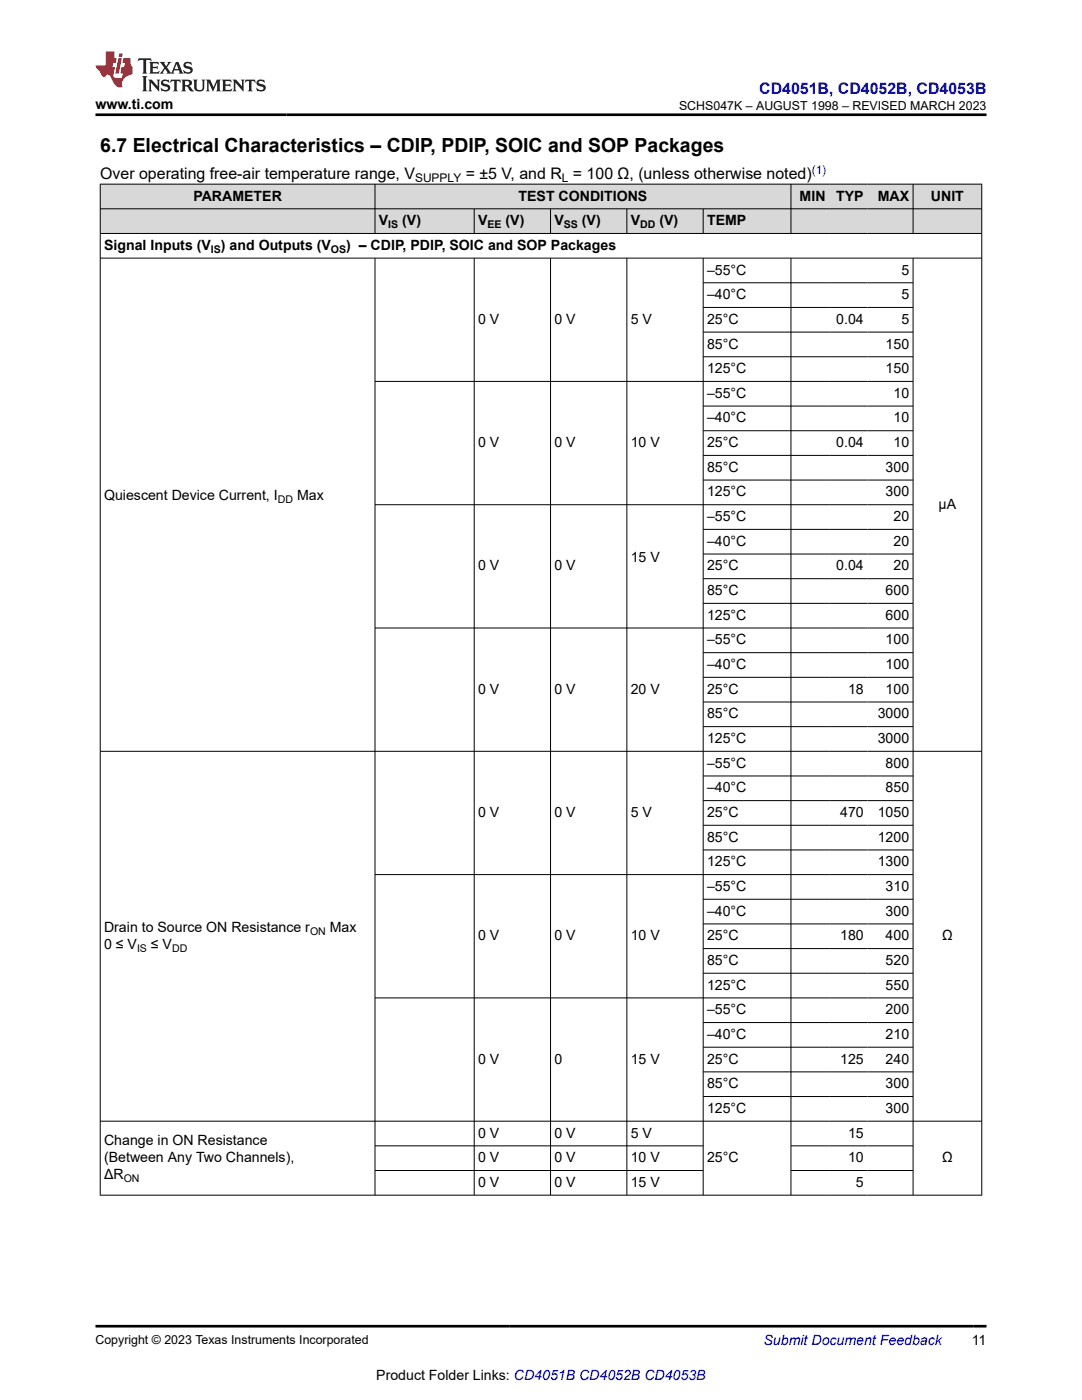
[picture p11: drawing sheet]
<svg xmlns="http://www.w3.org/2000/svg" width="216mm" height="279mm" viewBox="0 0 216 279" stroke-linecap="round" stroke-linejoin="round" font-family="sans-serif">
<g fill="#d8d8d8">
<path d="M20 36.8h175.9v4.9h-175.9z" fill-rule="evenodd"/>
<path d="M20 41.7h175.9v4.9h-175.9z" fill-rule="evenodd"/>
<path d="M20.1 36.8h54.7v4.8h-54.7z" fill-rule="evenodd"/>
<path d="M74.9 36.8h82.9v4.8h-82.9z" fill-rule="evenodd"/>
<path d="M157.9 36.8h7.5v4.8h-7.5z" fill-rule="evenodd"/>
<path d="M165.4 36.8h7.7v4.8h-7.7z" fill-rule="evenodd"/>
<path d="M173.1 36.8h9v4.8h-9z" fill-rule="evenodd"/>
<path d="M182.3 36.8h13.5v4.8h-13.5z" fill-rule="evenodd"/>
<path d="M20.1 41.7h54.7v4.8h-54.7z" fill-rule="evenodd"/>
<path d="M74.9 41.7h19.7v4.8h-19.7z" fill-rule="evenodd"/>
<path d="M94.7 41.7h15.1v4.8h-15.1z" fill-rule="evenodd"/>
<path d="M109.9 41.7h15.1v4.8h-15.1z" fill-rule="evenodd"/>
<path d="M125.1 41.7h15.2v4.8h-15.2z" fill-rule="evenodd"/>
<path d="M140.4 41.7h17.4v4.8h-17.4z" fill-rule="evenodd"/>
<path d="M157.9 41.7h7.5v4.8h-7.5z" fill-rule="evenodd"/>
<path d="M165.4 41.7h7.7v4.8h-7.7z" fill-rule="evenodd"/>
<path d="M173.1 41.7h9v4.8h-9z" fill-rule="evenodd"/>
<path d="M182.3 41.7h13.5v4.8h-13.5z" fill-rule="evenodd"/>
</g>
<g fill="none" stroke="#000" stroke-width=".2">
<path d="M19.9 36.8h176.1M20 36.7v201.9M74.8 36.7v10M157.8 36.7v10M182.2 36.7v10M195.9 36.7v201.9M19.9 41.7h176.1M19.9 46.6h176.1M19.9 51.5h176.1M74.8 51.5v187.1M94.6 41.7v5M94.6 51.5v187.1"/>
<path d="M109.9 41.7v5M109.9 51.5v187.1M125.1 41.7v5M125.1 51.5v187.1M140.3 41.7v5M140.3 51.5v187.1M140.3 56.4h42M157.8 51.5v187.1M182.2 51.5v187.1M140.3 61.4h42M140.3 66.3h42M140.3 71.2h42"/>
<path d="M182.3 76.1h-107.5M140.3 81h42M140.3 86h42M140.3 90.9h42M140.3 95.8h42M140.3 105.6h42M140.3 110.6h42M140.3 115.5h42M182.3 100.7h-107.5M74.8 125.3h107.5M140.3 120.4h42M140.3 130.3h42"/>
<path d="M140.3 135.2h42M19.9 149.9h176.1M140.3 140.1h42M140.3 145h42M140.3 154.9h42M140.3 159.8h42M74.8 174.5h107.5M140.3 164.7h42M140.3 169.6h42M140.3 179.5h42M74.8 199.2h107.5M140.3 184.4h42"/>
<path d="M140.3 189.3h42M140.3 194.2h42M140.3 204.1h42M140.3 209h42M140.3 213.9h42M140.3 218.8h42M19.9 223.8h176.1M19.9 238.5h176.1M74.8 228.7h65.6M74.8 233.6h65.6M157.8 228.7h24.5M157.8 233.6h24.5"/>
</g>
<path d="M27.7 11.6l-.2 .6 .5-.2h.6v.1v2.2l-.2 .4h1l-.2-.4v-2.2v-.1h.5l.5 .2-.1-.6zM29.8 12.4l.2 .3v1.6l-.2 .4h1.9l.1-.6a1.08 1.08 0 0 1-1.3 .2v-.7h.6l.4 .2v-.7l-.4 .2h-.6v-.5l.2-.2a1 1 0 0 1 1 .3l-.1-.5zM31.8 12.4l1 1.1-1 1.2h.9l-.2-.2 .4-.8 .5 .8-.2 .2h1.6l-.2-.2 .1-.5h1l.1 .5-.1 .2h.9l-.2-.4-.8-1.9h-.5l-1 2.1-.8-1.1 .9-1h-.8l.2 .2-.5 .6-.3-.6 .1-.2zM35.2 12.8l.4 1h-.8zM36.8 12.5a.65 .65 0 0 0-.2 .7 .65 .65 0 0 0 .6 .5l.7 .1 .1 .3a.79 .79 0 0 1-.7 .4 .79 .79 0 0 1-.7-.5l.1 .7 .2-.1a.93 .93 0 0 0 1.1 0 .93 .93 0 0 0 .4-.9 1.46 1.46 0 0 0-1.2-.6l-.1-.3a1.09 1.09 0 0 1 1.2 .2l-.2-.6-.1 .1-.6-.2zM28.4 15.2l.2 .4v2.2l-.2 .4h1l-.2-.4v-2.2l.2-.4zM29.6 15.9l.2 .4v1.5l-.2 .4h.8l-.3-.4v-1.3l1.7 1.8v-2l.2-.4h-.8l.2 .2 .1 1.1-1.2-1.3zM32.3 16a.65 .65 0 0 0-.2 .8 .65 .65 0 0 0 .7 .4l.6 .2 .1 .2a.79 .79 0 0 1-.7 .4 .79 .79 0 0 1-.7-.5l.1 .7 .2-.1a.93 .93 0 0 0 1.1 .1 .93 .93 0 0 0 .4-1 1.46 1.46 0 0 0-1.2-.5l-.1-.4a1.09 1.09 0 0 1 1.2 .2l-.2-.6-.1 .1-.6-.1zM34.1 15.9l-.1 .6a.63 .63 0 0 1 .7-.3l.1 1.6-.3 .4h1l-.2-.4v-1.6a.66 .66 0 0 1 .8 .3l-.1-.6zM36.2 15.9l.2 .4v1.5l-.2 .4h.9l-.2-.2v-.7h.5l.1 .2a.79 .79 0 0 0 1.2 .6l-1-.9a.61 .61 0 0 0 .6-.6 .61 .61 0 0 0-.5-.7zM36.9 16.2h.2a.47 .47 0 0 1 .5 .1 .47 .47 0 0 1 .1 .5l-.2 .1-.6 .1zM38.5 15.9l.2 .2a2.27 2.27 0 0 0 .4 2 1.04 1.04 0 0 0 1.7-.7v-1.3l.2-.2h-.8l.2 .4v1.1a.6 .6 0 0 1-.6 .6 .6 .6 0 0 1-.6-.6v-1.1l.3-.4zM41.1 15.9l.2 .4v1.5l-.2 .4h.7l-.2-.4v-1.4l.9 1.9 .8-1.9v1.4l-.2 .4h1l-.3-.4v-1.5l.3-.4h-.8l-.7 1.5-.7-1.5zM44.3 15.9l.2 .4v1.5l-.2 .4h1.9l.1-.6a1.09 1.09 0 0 1-1.3 .2v-.7h.6l.4 .2v-.6l-.4 .2h-.6v-.6l.2-.1a1.01 1.01 0 0 1 1 .3l-.1-.6zM46.4 15.9l.3 .4v1.5l-.3 .4h.8l-.2-.4v-1.3l1.6 1.8v-2l.2-.4h-.7l.2 .2v1.1l-1.2-1.3zM49 15.9l-.1 .6a.63 .63 0 0 1 .8-.3v1.6l-.3 .4h1l-.2-.4v-1.6a.66 .66 0 0 1 .8 .3l-.1-.6zM51.4 16a.65 .65 0 0 0-.2 .8 .65 .65 0 0 0 .6 .4l.6 .2 .2 .2a.79 .79 0 0 1-.8 .4 .79 .79 0 0 1-.6-.5l.1 .7 .2-.1a.93 .93 0 0 0 1 .1 .93 .93 0 0 0 .5-1 1.46 1.46 0 0 0-1.3-.5l-.1-.4a1.09 1.09 0 0 1 1.3 .2l-.2-.6-.2 .1-.5-.1z" fill="#231f20"/>
<path d="M21.1 10.3v2.7h-2.1l.1 .4 .9 1a.95 .95 0 0 0 .9 .9 .59 .59 0 0 1 .6-.4 .59 .59 0 0 1 .5 .3l.4 .8a1.59 1.59 0 0 0 2.1 1.4 1.61 1.61 0 0 1 1-2.3l1-.3-.1-1.5a1.59 1.59 0 0 1-.4-1.7h-1.4l-.2 .9h.5l-.1 .9h-.5l-.2 .9v.3l.4 .1-.2 .9h-.6a.73 .73 0 0 1-1.1-.7l.3-1.5h-.5l.2-.9h.5l.2-.9h-.5v-1.3zM23.6 11.6l-.6 3.1h.7l.6-3.1zM23.8 10.7l-.1 .6h.7l.1-.6z" fill="#ed1c24"/>
<path d="M19.1 22.9h177.8M19.1 264.7h177.8" fill="none" stroke="#000" stroke-width=".53"/>
<text font-size="3.9" x="20" y="30.3">6.7 Electrical Characteristics – CDIP, PDIP, SOIC and SOP Packages</text>
<text font-size="3.2" fill="#00f" x="151.5" y="18.7">CD4051B, CD4052B, CD4053B</text>
<g font-size="3.2">
<text x="20" y="35.7">Over operating free-air temperature range, V</text>
<text x="92.9" y="35.7">= ±5 V, and R = 100 Ω, (unless otherwise noted)</text>
</g>
<g font-size="2.8">
<text x="19.1" y="21.8">www.ti.com</text>
<text x="38.6" y="40">PARAMETER</text>
<text x="103.5" y="40">TEST CONDITIONS</text>
<text x="159.6" y="40">MIN</text>
<text x="166.9" y="40">TYP</text>
<text x="175.2" y="40">MAX</text>
<text x="185.8" y="40">UNIT</text>
<text x="75.6" y="44.9">V</text>
<text x="80.3" y="44.9">(V)</text>
<text x="95.4" y="44.9">V</text>
<text x="100.9" y="44.9">(V)</text>
<text x="110.6" y="44.9">V</text>
<text x="116.1" y="44.9">(V)</text>
<text x="125.9" y="44.9">V</text>
<text x="131.6" y="44.9">(V)</text>
<text x="141.1" y="44.9">TEMP</text>
<text x="20.8" y="49.9">Signal Inputs (V</text>
<text x="44.1" y="49.9">) and Outputs (V</text>
<text x="69.1" y="49.9">) – CDIP, PDIP, SOIC and SOP Packages</text>
<text x="141.1" y="54.8">–55°C</text>
<text x="141.1" y="59.7">–40°C</text>
<text x="179.9" y="54.8">5</text>
<text x="179.9" y="59.7">5</text>
<text x="95.4" y="64.6">0 V</text>
<text x="110.6" y="64.6">0 V</text>
<text x="125.9" y="64.6">5 V</text>
<text x="141.1" y="64.6">25°C</text>
<text x="166.9" y="64.6">0.04</text>
<text x="179.9" y="64.6">5</text>
<text x="141.1" y="69.6">85°C</text>
<text x="176.7" y="69.6">150</text>
<text x="141.1" y="74.5">125°C</text>
<text x="176.7" y="74.5">150</text>
<text x="141.1" y="79.4">–55°C</text>
<text x="178.3" y="79.4">10</text>
<text x="95.4" y="89.2">0 V</text>
<text x="110.6" y="89.2">0 V</text>
<text x="125.9" y="89.2">10 V</text>
<text x="141.1" y="84.3">–40°C</text>
<text x="141.1" y="89.2">25°C</text>
<text x="166.9" y="89.2">0.04</text>
<text x="178.3" y="84.3">10</text>
<text x="178.3" y="89.2">10</text>
<text x="141.1" y="94.2">85°C</text>
<text x="176.7" y="94.2">300</text>
<text x="20.8" y="99.8">Quiescent Device Current, I</text>
<text x="59.3" y="99.8">Max</text>
<text x="141.1" y="99.1">125°C</text>
<text x="176.7" y="99.1">300</text>
<text x="187.3" y="101.5">µA</text>
<text x="141.1" y="104">–55°C</text>
<text x="178.3" y="104">20</text>
<text x="95.4" y="113.8">0 V</text>
<text x="110.6" y="113.8">0 V</text>
<text x="125.9" y="112.1">15 V</text>
<text x="141.1" y="108.9">–40°C</text>
<text x="141.1" y="113.8">25°C</text>
<text x="166.9" y="113.8">0.04</text>
<text x="178.3" y="108.9">20</text>
<text x="178.3" y="113.8">20</text>
<text x="141.1" y="118.8">85°C</text>
<text x="176.7" y="118.8">600</text>
<text x="141.1" y="123.7">125°C</text>
<text x="176.7" y="123.7">600</text>
<text x="141.1" y="128.6">–55°C</text>
<text x="176.7" y="128.6">100</text>
<text x="141.1" y="133.5">–40°C</text>
<text x="176.7" y="133.5">100</text>
<text x="95.4" y="138.4">0 V</text>
<text x="110.6" y="138.4">0 V</text>
<text x="125.9" y="138.4">20 V</text>
<text x="141.1" y="138.4">25°C</text>
<text x="141.1" y="143.4">85°C</text>
<text x="169.2" y="138.4">18</text>
<text x="175.1" y="143.4">3000</text>
<text x="176.7" y="138.4">100</text>
<text x="141.1" y="148.3">125°C</text>
<text x="175.1" y="148.3">3000</text>
<text x="141.1" y="153.2">–55°C</text>
<text x="176.7" y="153.2">800</text>
<text x="141.1" y="158.1">–40°C</text>
<text x="176.7" y="158.1">850</text>
<text x="95.4" y="163.1">0 V</text>
<text x="110.6" y="163.1">0 V</text>
<text x="125.9" y="163.1">5 V</text>
<text x="141.1" y="163.1">25°C</text>
<text x="141.1" y="168">85°C</text>
<text x="167.6" y="163.1">470</text>
<text x="175.1" y="163.1">1050</text>
<text x="175.1" y="168">1200</text>
<text x="141.1" y="172.9">125°C</text>
<text x="175.1" y="172.9">1300</text>
<text x="141.1" y="177.8">–55°C</text>
<text x="176.7" y="177.8">310</text>
<text x="20.8" y="186">Drain to Source ON Resistance r</text>
<text x="65.8" y="186">Max</text>
<text x="141.1" y="182.7">–40°C</text>
<text x="176.7" y="182.7">300</text>
<text x="20.8" y="189.4">0 ≤ V</text>
<text x="30.1" y="189.4">≤ V</text>
<text x="95.4" y="187.7">0 V</text>
<text x="110.6" y="187.7">0 V</text>
<text x="125.9" y="187.7">10 V</text>
<text x="141.1" y="187.7">25°C</text>
<text x="167.6" y="187.7">180</text>
<text x="176.7" y="187.7">400</text>
<text x="188" y="187.7">Ω</text>
<text x="141.1" y="192.6">85°C</text>
<text x="141.1" y="197.5">125°C</text>
<text x="176.7" y="192.6">520</text>
<text x="176.7" y="197.5">550</text>
<text x="141.1" y="202.4">–55°C</text>
<text x="176.7" y="202.4">200</text>
<text x="141.1" y="207.3">–40°C</text>
<text x="176.7" y="207.3">210</text>
<text x="95.4" y="212.3">0 V</text>
<text x="110.6" y="212.3">0</text>
<text x="125.9" y="212.3">15 V</text>
<text x="141.1" y="212.3">25°C</text>
<text x="167.6" y="212.3">125</text>
<text x="176.7" y="212.3">240</text>
<text x="141.1" y="217.2">85°C</text>
<text x="176.7" y="217.2">300</text>
<text x="95.4" y="227">0 V</text>
<text x="110.6" y="227">0 V</text>
<text x="125.9" y="227">5 V</text>
<text x="141.1" y="222.1">125°C</text>
<text x="169.2" y="227">15</text>
<text x="176.7" y="222.1">300</text>
<text x="20.8" y="228.6">Change in ON Resistance</text>
<text x="20.8" y="232">(Between Any Two Channels),</text>
<text x="95.4" y="232">0 V</text>
<text x="110.6" y="232">0 V</text>
<text x="125.9" y="232">10 V</text>
<text x="141.1" y="232">25°C</text>
<text x="169.2" y="232">10</text>
<text x="188" y="232">Ω</text>
<text x="20.8" y="235.3">ΔR</text>
<text x="95.4" y="236.9">0 V</text>
<text x="110.6" y="236.9">0 V</text>
<text x="125.9" y="236.9">15 V</text>
<text x="170.8" y="236.9">5</text>
<text x="193.9" y="268.5">11</text>
<text x="75.1" y="275.3">Product Folder Links: CD4051B CD4052B CD4053B</text>
</g>
<text font-size="2.8" fill="#00f" x="152.4" y="268.5">Submit Document Feedback</text>
<g font-size="2.5">
<text x="135.5" y="21.9">SCHS047K – AUGUST 1998 – REVISED MARCH 2023</text>
<text x="19.1" y="268.2">Copyright © 2023 Texas Instruments Incorporated</text>
</g>
<text font-size="2.4" fill="#00f" x="162" y="34.6">(1)</text>
<g font-size="2.4">
<text x="82.8" y="36.3">SUPPLY</text>
<text x="112.1" y="36.3">L</text>
</g>
<g font-size="2.1">
<text x="77.5" y="45.5">IS</text>
<text x="97.3" y="45.5">EE</text>
<text x="112.5" y="45.5">SS</text>
<text x="127.7" y="45.5">DD</text>
<text x="42.1" y="50.4">IS</text>
<text x="66" y="50.4">OS</text>
<text x="55.4" y="100.4">DD</text>
<text x="27.3" y="189.9">IS</text>
<text x="34.3" y="189.9">DD</text>
<text x="61.9" y="186.5">ON</text>
<text x="24.7" y="235.9">ON</text>
</g>
</svg>
